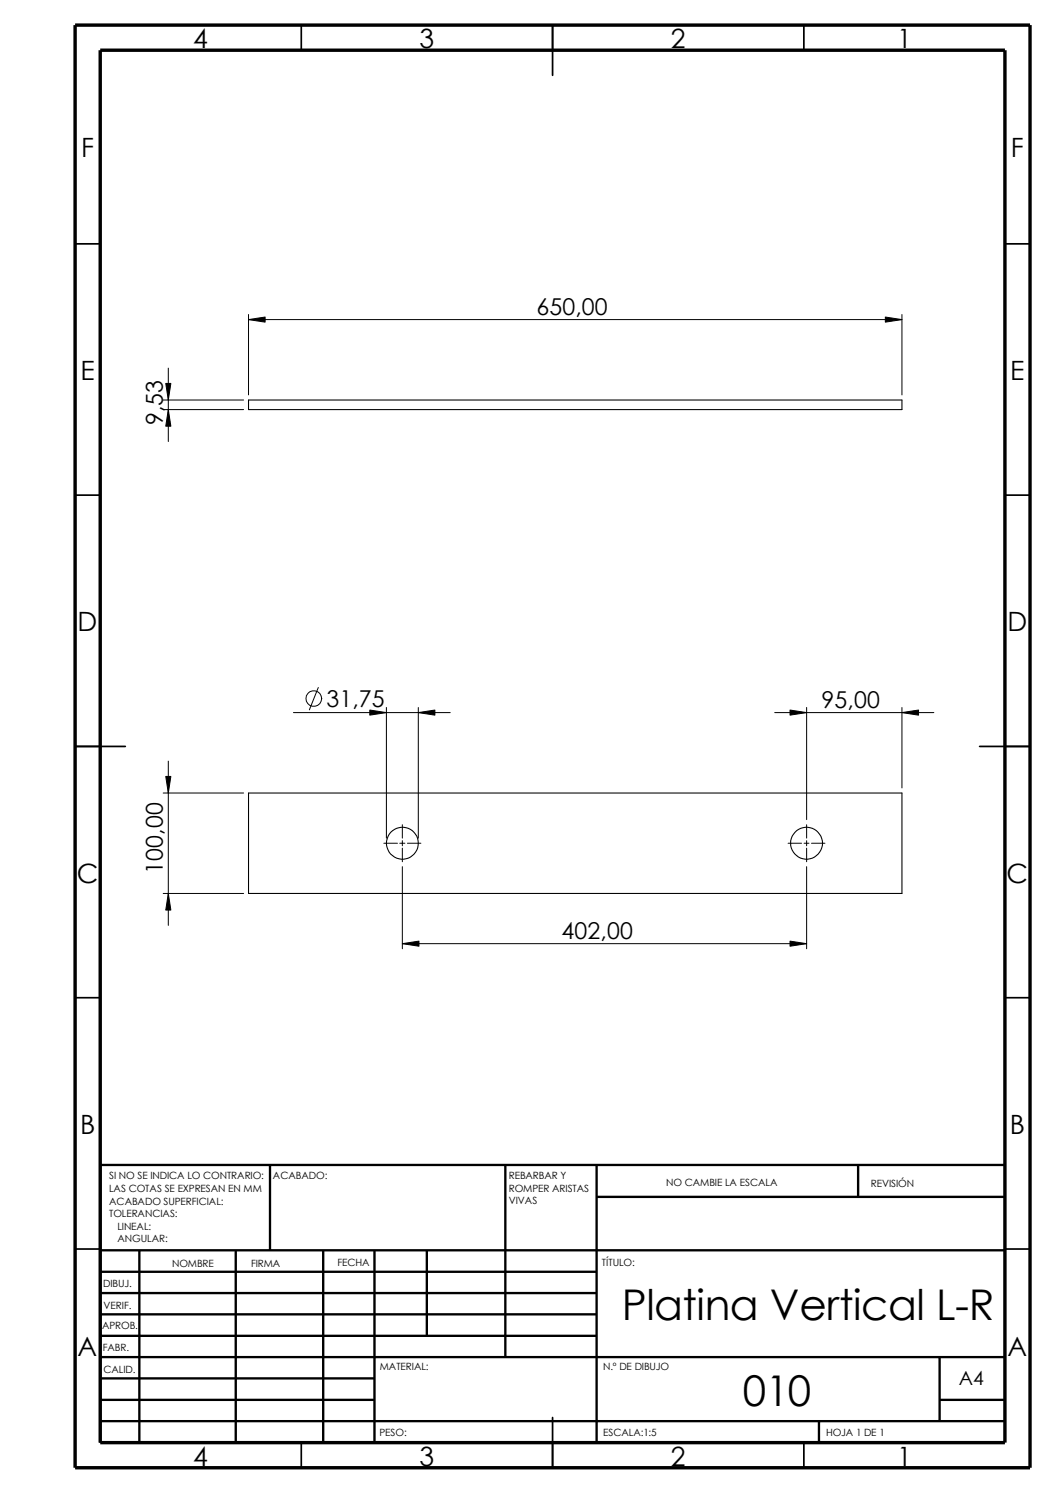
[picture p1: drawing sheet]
<svg xmlns="http://www.w3.org/2000/svg" width="210mm" height="297mm" viewBox="0 0 210 297" stroke-linecap="round" stroke-linejoin="round" font-family="sans-serif">
<g fill="none" stroke="#000" stroke-width=".34">
<path d="M59.9 5v5M109.9 5v10M159.9 5v5M14.9 48.5h5M199.9 48.5h5M14.9 98.5h5M199.9 98.5h5M14.9 148.5h10M194.9 148.5h10M14.9 198.5h5M199.9 198.5h5M14.9 248.5h5"/>
<path d="M199.9 248.5h5M59.9 287v5M109.9 282v10M159.9 287v5"/>
</g>
<g fill="none" stroke="#000" stroke-width=".47">
<path d="M53.7 231.8v17M100.5 231.8v38.2M118.7 231.8v55.2M118.7 238.1h81.2M170.7 231.8v6.3M199.9 231.8h-180v55.2M19.9 248.8h180M19.9 257.3h98.8M19.9 253h98.8M27.7 248.8v38.2M46.9 248.8v38.2M64.3 248.8v38.2"/>
<path d="M74.5 248.8v38.2M84.9 248.8v17M19.9 265.8h98.8M19.9 261.5h98.8M19.9 278.5h54.6M19.9 274.2h54.6M19.9 270h180M186.9 278.5h13M186.9 270v12.7M19.9 282.7h180M162.9 282.7v4.3"/>
</g>
<path d="M14.9 5h190v287h-190zM19.9 10h180v277h-180z" fill="none" stroke="#000" stroke-width=".68" stroke-linecap="butt"/>
<g fill="none" stroke="#000" stroke-width=".21">
<path d="M49.4 79.6h130.1v1.9h-130.1zM49.4 157.8h130.1v20h-130.1z"/>
<circle cx="80.1" cy="167.8" r="3.2"/>
<circle cx="160.5" cy="167.8" r="3.2"/>
</g>
<g fill="none" stroke="#000" stroke-width=".2">
<path d="M32.5 79.6h16M33 76.3h1l-.5 3.3zM33.5 73.2v14.6M49.4 63.6l3.3-.5v1zM49.4 62.6v16M49.4 63.6h130.1M176.1 63.1l3.4 .5-3.4 .5zM179.5 62.6v16M32.5 81.5h16M33.5 81.5l.5 3.3h-1zM63.3 136.8l-1.7 4.4M32.5 157.8h16"/>
<path d="M33 154.5h1l-.5 3.3zM33.5 151.4v32.7M58.4 141.8h31.2M73.6 141.3l3.3 .5-3.3 .5zM76.9 140.8v26M83.2 141.8l3.3-.5v1zM83.2 140.8v26M154.1 141.8h31.7M157.2 141.3l3.3 .5-3.3 .5zM160.5 140.8v22.3M179.5 141.8l3.3-.5v1zM179.5 140.8v16"/>
<path d="M32.5 177.8h16M33.5 177.8l.5 3.3h-1zM76.4 167.8h2.7M79.5 167.8h1.1M80.1 164.1v2.7M80.1 167.3v1M80.1 168.7v2.7M80.1 172.4v16.4M81.1 167.8h2.6M156.8 167.8h2.7M160 167.8h1M160.5 164.1v2.7"/>
<path d="M160.5 167.3v1M160.5 168.7v2.7M160.5 172.4v16.4M161.5 167.8h2.6M80.1 187.7l3.3-.5v1.1zM80.1 187.7h80.4M157.2 187.2l3.3 .5-3.3 .6z"/>
<circle cx="62.4" cy="139" r="1.57"/>
</g>
<path d="M33 76.3h1l-.5 3.3zM49.4 63.6l3.3-.5v1zM176.1 63.1l3.4 .5-3.4 .5zM33.5 81.5l.5 3.3h-1zM33 154.5h1l-.5 3.3zM73.6 141.3l3.3 .5-3.3 .5zM83.2 141.8l3.3-.5v1zM157.2 141.3l3.3 .5-3.3 .5zM179.5 141.8l3.3-.5v1zM33.5 177.8l.5 3.3h-1zM80.1 187.7l3.3-.5v1.1zM157.2 187.2l3.3 .5-3.3 .6z" fill="#000"/>
<g font-size="8.4">
<text x="123.7" y="262.6">Platina Vertical L-R</text>
<text x="147.8" y="279.7">010</text>
</g>
<g font-size="5.3">
<text x="38.4" y="9.6">4</text>
<text x="83.4" y="9.6">3</text>
<text x="133.5" y="9.6">2</text>
<text x="178.5" y="9.6">1</text>
<text x="16.1" y="31.3">F</text>
<text x="201.1" y="31.3">F</text>
<text x="16" y="75.6">E</text>
<text x="201" y="75.6">E</text>
<text x="15.5" y="125.6">D</text>
<text x="200.4" y="125.6">D</text>
<text x="15.3" y="175.6">C</text>
<text x="200.3" y="175.6">C</text>
<text x="15.9" y="225.6">B</text>
<text x="200.9" y="225.6">B</text>
<text x="15.5" y="269.8">A</text>
<text x="200.4" y="269.8">A</text>
<text x="38.4" y="291.6">4</text>
<text x="83.4" y="291.6">3</text>
<text x="133.5" y="291.6">2</text>
<text x="178.5" y="291.6">1</text>
</g>
<g font-size="4.6">
<text x="106.7" y="62.7">650,00</text>
<text x="32.4" y="84.6" transform="rotate(-90 32.4 84.6)">9,53</text>
<text x="64.9" y="140.8">31,75</text>
<text x="163.4" y="140.8">95,00</text>
<text x="32.4" y="173.8" transform="rotate(-90 32.4 173.8)">100,00</text>
<text x="111.7" y="186.8">402,00</text>
</g>
<text font-size="3.9" x="190.8" y="275.5">A4</text>
<g font-size="2">
<text x="21.7" y="234.7">SI NO SE INDICA LO CONTRARIO:</text>
<text x="21.7" y="237.2">LAS COTAS SE EXPRESAN EN MM</text>
<text x="21.7" y="239.6">ACABADO SUPERFICIAL:</text>
<text x="54.3" y="234.7">ACABADO:</text>
<text x="101.2" y="239.6">VIVAS</text>
<text x="101.2" y="234.6">REBARBAR Y</text>
<text x="101.2" y="237.1">ROMPER ARISTAS</text>
<text x="132.5" y="236">NO CAMBIE LA ESCALA</text>
<text x="173.3" y="236.2">REVISIÓN</text>
<text x="21.7" y="242.1">TOLERANCIAS:</text>
<text x="23.4" y="244.6">LINEAL:</text>
<text x="23.4" y="247.1">ANGULAR:</text>
<text x="67.1" y="252">FECHA</text>
<text x="119.8" y="252">TÍTULO:</text>
<text x="20.5" y="256.1">DIBUJ.</text>
<text x="34.2" y="252.1">NOMBRE</text>
<text x="50" y="252">FIRMA</text>
<text x="20.6" y="260.4">VERIF.</text>
<text x="20.3" y="264.5">APROB.</text>
<text x="20.4" y="268.8">FABR.</text>
<text x="20.6" y="273.2">CALID.</text>
<text x="75.6" y="272.6">MATERIAL:</text>
<text x="120" y="272.6">N.º DE DIBUJO</text>
<text x="75.5" y="285.6">PESO:</text>
<text x="120" y="285.7">ESCALA:1:5</text>
<text x="164.4" y="285.7">HOJA 1 DE 1</text>
</g>
</svg>
